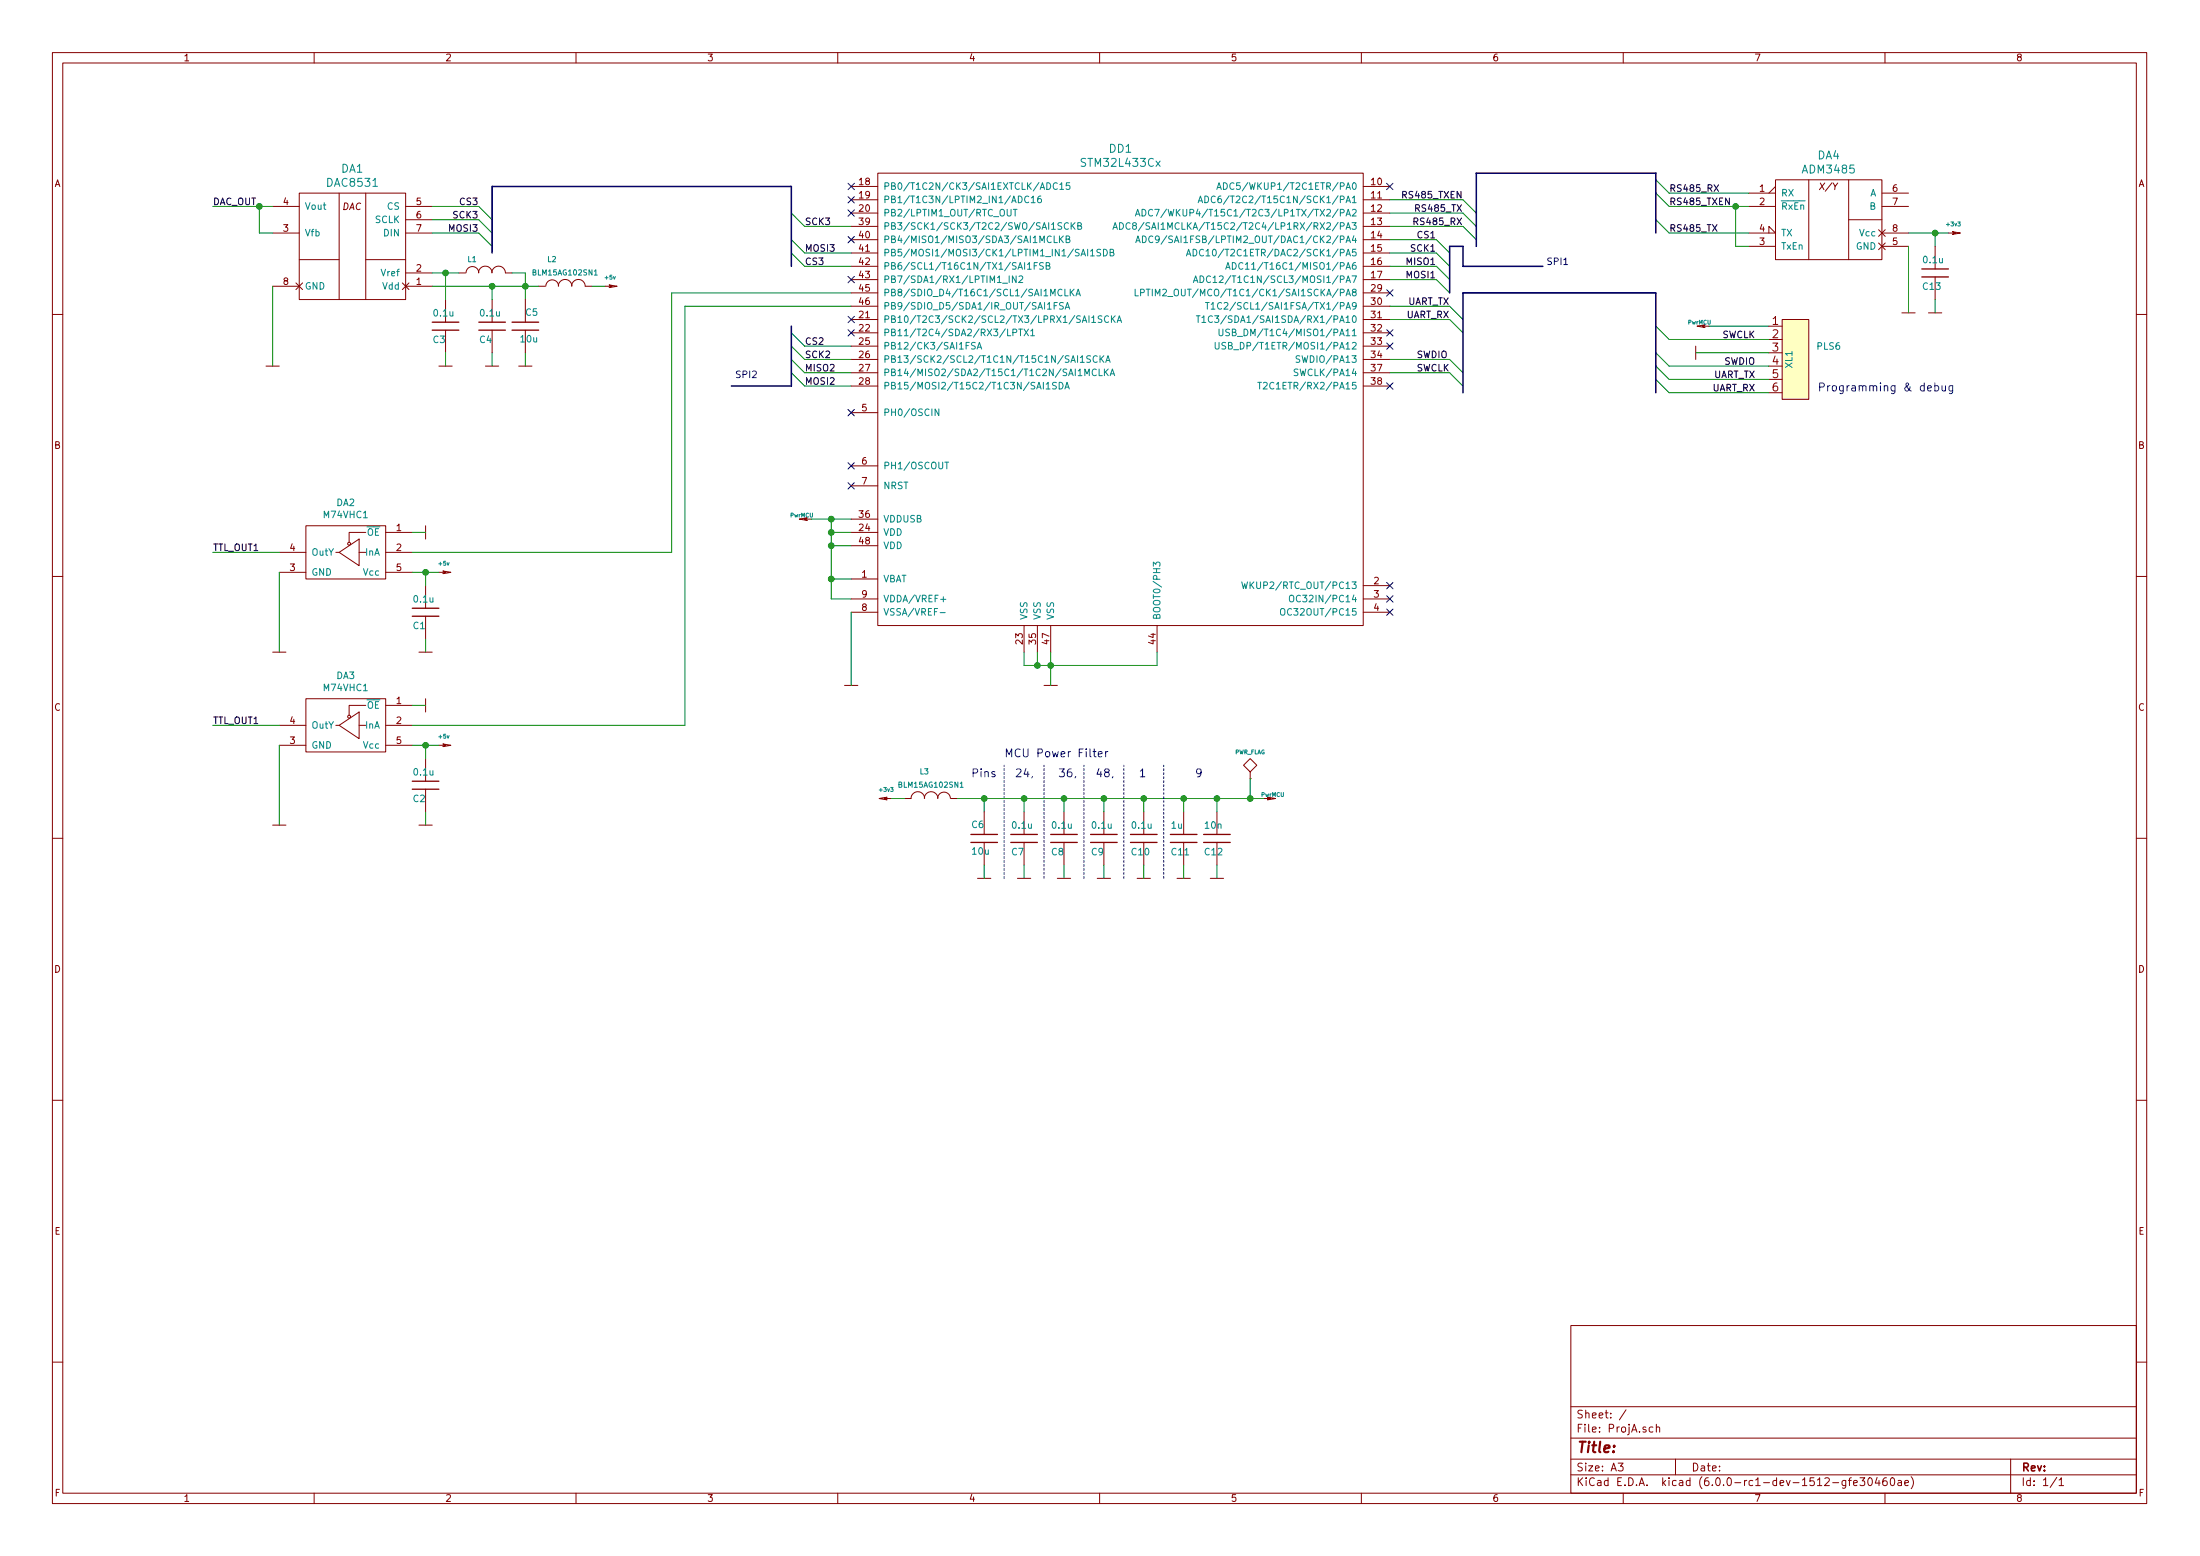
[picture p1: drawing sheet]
EESchema Schematic File Version 4
LIBS:ProjA-cache
EELAYER 29 0
EELAYER END
$Descr A3 16535 11693
encoding utf-8
Sheet 1 1
Title ""
Date ""
Rev ""
Comp ""
Comment1 ""
Comment2 ""
Comment3 ""
Comment4 ""
$EndDescr
$Comp
L power:GND #PWR023
U 1 1
P 8900 6600
F 0 "#PWR023" H 8990 6580 30  0001 C CNN
F 1 "GND" H 8900 6520 30  0001 C CNN
F 2 "" H 8900 6600 60  0001 C CNN
F 3 "" H 8900 6600 60  0001 C CNN
	1    8900 6600
	1    0    0    -1  
$EndComp
$Comp
L power:GND #PWR022
U 1 1
P 8600 6600
F 0 "#PWR022" H 8690 6580 30  0001 C CNN
F 1 "GND" H 8600 6520 30  0001 C CNN
F 2 "" H 8600 6600 60  0001 C CNN
F 3 "" H 8600 6600 60  0001 C CNN
	1    8600 6600
	1    0    0    -1  
$EndComp
$Comp
L power:GND #PWR021
U 1 1
P 8300 6600
F 0 "#PWR021" H 8390 6580 30  0001 C CNN
F 1 "GND" H 8300 6520 30  0001 C CNN
F 2 "" H 8300 6600 60  0001 C CNN
F 3 "" H 8300 6600 60  0001 C CNN
	1    8300 6600
	1    0    0    -1  
$EndComp
$Comp
L power:GND #PWR018
U 1 1
P 7700 6600
F 0 "#PWR018" H 7790 6580 30  0001 C CNN
F 1 "GND" H 7700 6520 30  0001 C CNN
F 2 "" H 7700 6600 60  0001 C CNN
F 3 "" H 7700 6600 60  0001 C CNN
	1    7700 6600
	1    0    0    -1  
$EndComp
$Comp
L Tittar_kl:C C7
U 1 1
P 7700 6300
F 0 "C7" H 7600 6200 50  0000 L CNN
F 1 "0.1u" H 7600 6400 50  0000 L CNN
F 2 "Capacitors:CAP_0603" V 7800 6150 28  0001 C BNN
F 3 "" H 7700 6300 60  0001 C CNN
	1    7700 6300
	1    0    0    -1  
$EndComp
$Comp
L Tittar_kl:C C9
U 1 1
P 8300 6300
F 0 "C9" H 8200 6200 50  0000 L CNN
F 1 "0.1u" H 8200 6400 50  0000 L CNN
F 2 "Capacitors:CAP_0603" V 8400 6150 28  0001 C BNN
F 3 "" H 8300 6300 60  0001 C CNN
	1    8300 6300
	1    0    0    -1  
$EndComp
$Comp
L Tittar_kl:C C11
U 1 1
P 8900 6300
F 0 "C11" H 8800 6200 50  0000 L CNN
F 1 "1u" H 8800 6400 50  0000 L CNN
F 2 "Capacitors:CAP_0603" V 9000 6150 28  0001 C BNN
F 3 "" H 8900 6300 60  0001 C CNN
	1    8900 6300
	1    0    0    -1  
$EndComp
$Comp
L Tittar_kl:C C10
U 1 1
P 8600 6300
F 0 "C10" H 8500 6200 50  0000 L CNN
F 1 "0.1u" H 8500 6400 50  0000 L CNN
F 2 "Capacitors:CAP_0603" V 8700 6150 28  0001 C BNN
F 3 "" H 8600 6300 60  0001 C CNN
	1    8600 6300
	1    0    0    -1  
$EndComp
$Comp
L power:GND #PWR017
U 1 1
P 7400 6600
F 0 "#PWR017" H 7490 6580 30  0001 C CNN
F 1 "GND" H 7400 6520 30  0001 C CNN
F 2 "" H 7400 6600 60  0001 C CNN
F 3 "" H 7400 6600 60  0001 C CNN
	1    7400 6600
	1    0    0    -1  
$EndComp
$Comp
L power:GND #PWR020
U 1 1
P 8000 6600
F 0 "#PWR020" H 8090 6580 30  0001 C CNN
F 1 "GND" H 8000 6520 30  0001 C CNN
F 2 "" H 8000 6600 60  0001 C CNN
F 3 "" H 8000 6600 60  0001 C CNN
	1    8000 6600
	1    0    0    -1  
$EndComp
$Comp
L Tittar_kl:C C8
U 1 1
P 8000 6300
F 0 "C8" H 7900 6200 50  0000 L CNN
F 1 "0.1u" H 7900 6400 50  0000 L CNN
F 2 "Capacitors:CAP_0603" V 8100 6150 28  0001 C BNN
F 3 "" H 8000 6300 60  0001 C CNN
	1    8000 6300
	1    0    0    -1  
$EndComp
Text Label 10650 2800 0    50   ~ 0
SWCLK
Text Label 10650 2700 0    50   ~ 0
SWDIO
$Comp
L power:GND #PWR019
U 1 1
P 7900 5150
F 0 "#PWR019" H 7990 5130 30  0001 C CNN
F 1 "GND" H 7900 5070 30  0001 C CNN
F 2 "" H 7900 5150 60  0001 C CNN
F 3 "" H 7900 5150 60  0001 C CNN
	1    7900 5150
	1    0    0    -1  
$EndComp
Text Label 10900 2300 2    50   ~ 0
UART_TX
Text Label 10900 2400 2    50   ~ 0
UART_RX
$Comp
L Tittar_kl:L L3
U 1 1
P 7000 6000
F 0 "L3" V 7200 5950 40  0000 C CNN
F 1 "BLM15AG102SN1" V 7100 6000 40  0000 C CNN
F 2 "Inductors:IND_0402" V 7060 6010 40  0001 C CNN
F 3 "" H 7000 6000 60  0000 C CNN
	1    7000 6000
	0    1    -1   0   
$EndComp
Text Notes 7550 5700 0    60   ~ 0
MCU Power Filter
Text Notes 7300 5850 0    60   ~ 0
Pins   24,    36,   48,    1        9
$Comp
L power:PWR_FLAG #FLG01
U 1 1
P 9400 5850
F 0 "#FLG01" H 9400 6120 30  0001 C CNN
F 1 "PWR_FLAG" H 9400 6050 30  0000 C CNN
F 2 "" H 9400 5850 60  0000 C CNN
F 3 "" H 9400 5850 60  0000 C CNN
	1    9400 5850
	1    0    0    -1  
$EndComp
$Comp
L power:PwrMCU #PWR025
U 1 1
P 9500 6000
F 0 "#PWR025" H 9500 6050 30  0001 C CNN
F 1 "PwrMCU" H 9570 6030 30  0000 C CNN
F 2 "" H 9500 6000 60  0000 C CNN
F 3 "" H 9500 6000 60  0000 C CNN
	1    9500 6000
	1    0    0    -1  
$EndComp
$Comp
L power:PwrMCU #PWR014
U 1 1
P 6100 3900
F 0 "#PWR014" H 6100 3950 30  0001 C CNN
F 1 "PwrMCU" H 6170 3930 30  0000 C CNN
F 2 "" H 6100 3900 60  0000 C CNN
F 3 "" H 6100 3900 60  0000 C CNN
	1    6100 3900
	-1   0    0    -1  
$EndComp
Connection ~ 9400 6000
Wire Wire Line
	9400 6000 9400 5850
Wire Notes Line
	8150 6600 8150 5750
Wire Notes Line
	7850 6600 7850 5750
Wire Notes Line
	7550 6600 7550 5750
Wire Notes Line
	8450 6600 8450 5750
Connection ~ 8600 6000
Wire Wire Line
	8600 6100 8600 6000
Connection ~ 8300 6000
Wire Wire Line
	8300 6100 8300 6000
Connection ~ 8000 6000
Wire Wire Line
	8000 6100 8000 6000
Connection ~ 7700 6000
Wire Wire Line
	7700 6100 7700 6000
Connection ~ 7400 6000
Wire Wire Line
	7400 6100 7400 6000
Wire Wire Line
	7200 6000 7400 6000
Wire Wire Line
	6700 6000 6800 6000
Connection ~ 7800 5000
Wire Wire Line
	7800 4900 7800 5000
Connection ~ 7900 5000
Wire Wire Line
	7700 5000 7800 5000
Wire Wire Line
	7700 4900 7700 5000
Wire Wire Line
	7900 5150 7900 5000
Wire Wire Line
	8000 6500 8000 6600
Wire Wire Line
	7400 6500 7400 6600
Wire Wire Line
	8600 6500 8600 6600
Wire Wire Line
	8300 6500 8300 6600
Wire Wire Line
	7700 6500 7700 6600
Wire Wire Line
	8900 6500 8900 6600
Text Notes 14700 2950 2    60   ~ 0
Programming & debug
$Comp
L power:GND #PWR026
U 1 1
P 12750 2650
F 0 "#PWR026" H 12840 2630 30  0001 C CNN
F 1 "GND" H 12750 2570 30  0001 C CNN
F 2 "" H 12750 2650 60  0001 C CNN
F 3 "" H 12750 2650 60  0001 C CNN
	1    12750 2650
	0    -1   1    0   
$EndComp
Text Label 13200 2550 2    50   ~ 0
SWCLK
Text Label 13200 2750 2    50   ~ 0
SWDIO
Text Label 13200 2850 2    50   ~ 0
UART_TX
Text Label 13200 2950 2    50   ~ 0
UART_RX
$Comp
L power:PwrMCU #PWR027
U 1 1
P 12850 2450
F 0 "#PWR027" H 12850 2500 30  0001 C CNN
F 1 "PwrMCU" H 12920 2480 30  0000 C CNN
F 2 "" H 12850 2450 60  0000 C CNN
F 3 "" H 12850 2450 60  0000 C CNN
	1    12850 2450
	-1   0    0    -1  
$EndComp
Wire Wire Line
	13300 2450 12850 2450
$Comp
L Connectors_kl:CONN_6 XL1
U 1 1
P 13500 2700
F 0 "XL1" V 13450 2700 50  0000 C CNN
F 1 "PLS6" H 13750 2800 50  0000 C CNN
F 2 "Connectors:PLS-6-NoHole" H 13500 2700 60  0001 C CNN
F 3 "" H 13500 2700 60  0000 C CNN
F 4 "6" V 13500 2700 60  0001 C CNN "SolderPointsDIP"
	1    13500 2700
	1    0    0    -1  
$EndComp
Wire Wire Line
	13300 2650 12750 2650
$Comp
L Tittar_kl:C C6
U 1 1
P 7400 6300
F 0 "C6" H 7300 6200 50  0000 L CNN
F 1 "10u" H 7300 6400 50  0000 L CNN
F 2 "Capacitors:CAP_0603" V 7500 6150 28  0001 C BNN
F 3 "" H 7300 6200 60  0001 C CNN
F 4 "2.5" H 7400 6300 60  0001 C CNN "Price"
F 5 "2" H 7500 6400 60  0001 C CNN "SolderPoints"
F 6 "CL10A106MQ8NNNC" H 7400 6300 60  0001 C CNN "PN"
F 7 "https://www.terraelectronica.ru/catalog.php?ID=1155&search=cl10a106mq8nnnc" H 7400 6300 60  0001 C CNN "URL"
	1    7400 6300
	1    0    0    1   
$EndComp
NoConn ~ 6400 3650
NoConn ~ 10450 4500
Wire Wire Line
	9400 6000 9500 6000
Wire Wire Line
	8300 6000 8600 6000
Wire Wire Line
	8000 6000 8300 6000
Wire Wire Line
	7700 6000 8000 6000
Wire Wire Line
	7400 6000 7700 6000
Wire Wire Line
	7800 5000 7900 5000
Wire Wire Line
	7900 5000 7900 4900
$Comp
L power:GND #PWR024
U 1 1
P 9150 6600
F 0 "#PWR024" H 9240 6580 30  0001 C CNN
F 1 "GND" H 9150 6520 30  0001 C CNN
F 2 "" H 9150 6600 60  0001 C CNN
F 3 "" H 9150 6600 60  0001 C CNN
	1    9150 6600
	1    0    0    -1  
$EndComp
$Comp
L Tittar_kl:C C12
U 1 1
P 9150 6300
F 0 "C12" H 9050 6200 50  0000 L CNN
F 1 "10n" H 9050 6400 50  0000 L CNN
F 2 "Capacitors:CAP_0603" V 9250 6150 28  0001 C BNN
F 3 "" H 9150 6300 60  0001 C CNN
	1    9150 6300
	1    0    0    -1  
$EndComp
Wire Wire Line
	9150 6500 9150 6600
Wire Wire Line
	10900 2300 10450 2300
Wire Wire Line
	10450 2400 10900 2400
$Comp
L st_kl:STM32L433Cx DD1
U 1 1
P 8400 2650
F 0 "DD1" H 8425 4187 60  0000 C CNN
F 1 "STM32L433Cx" H 8425 4081 60  0000 C CNN
F 2 "LQFP_TQFP:LQFP48" H 8300 4425 60  0001 C CNN
F 3 "" H 8400 2650 60  0000 C CNN
F 4 "48" H 8050 4300 60  0001 C CNN "SolderPoints"
F 5 "290" H 8150 4400 60  0001 C CNN "Price"
F 6 "STM32L433CCT6" H 8250 4500 60  0001 C CNN "PN"
	1    8400 2650
	1    0    0    -1  
$EndComp
Wire Wire Line
	8700 5000 8700 4900
Wire Wire Line
	7900 5000 8700 5000
$Comp
L power:GND #PWR015
U 1 1
P 6400 5150
F 0 "#PWR015" H 6490 5130 30  0001 C CNN
F 1 "GND" H 6400 5070 30  0001 C CNN
F 2 "" H 6400 5150 60  0001 C CNN
F 3 "" H 6400 5150 60  0001 C CNN
	1    6400 5150
	1    0    0    -1  
$EndComp
Wire Wire Line
	6400 5150 6400 4600
Wire Wire Line
	6100 3900 6250 3900
Wire Wire Line
	6400 4350 6250 4350
Wire Wire Line
	6250 4350 6250 4100
Connection ~ 6250 3900
Wire Wire Line
	6250 3900 6400 3900
Wire Wire Line
	6400 4000 6250 4000
Connection ~ 6250 4000
Wire Wire Line
	6250 4000 6250 3900
Wire Wire Line
	6400 4100 6250 4100
Connection ~ 6250 4100
Wire Wire Line
	6250 4100 6250 4000
$Comp
L power:+3v3 #PWR016
U 1 1
P 6700 6000
F 0 "#PWR016" H 6700 5960 30  0001 C CNN
F 1 "+3v3" H 6737 6068 30  0000 C CNN
F 2 "" H 6700 6000 60  0000 C CNN
F 3 "" H 6700 6000 60  0000 C CNN
	1    6700 6000
	-1   0    0    -1  
$EndComp
Wire Wire Line
	6250 4350 6250 4500
Wire Wire Line
	6250 4500 6400 4500
Connection ~ 6250 4350
Wire Wire Line
	8600 6000 8900 6000
Wire Wire Line
	8900 6100 8900 6000
Connection ~ 8900 6000
Wire Wire Line
	8900 6000 9150 6000
Wire Wire Line
	9150 6100 9150 6000
Connection ~ 9150 6000
Wire Wire Line
	9150 6000 9400 6000
Wire Notes Line
	8750 6600 8750 5750
NoConn ~ 6400 3100
NoConn ~ 6400 3500
$Comp
L Interface_kl:RS485Half DA4
U 1 1
P 13700 1650
F 0 "DA4" H 13750 2137 60  0000 C CNN
F 1 "ADM3485" H 13750 2031 60  0000 C CNN
F 2 "" H 13700 1650 60  0000 C CNN
F 3 "" H 13700 1650 60  0000 C CNN
	1    13700 1650
	1    0    0    -1  
$EndComp
$Comp
L power:+3v3 #PWR030
U 1 1
P 14650 1750
F 0 "#PWR030" H 14650 1710 30  0001 C CNN
F 1 "+3v3" H 14687 1818 30  0000 C CNN
F 2 "" H 14650 1750 60  0000 C CNN
F 3 "" H 14650 1750 60  0000 C CNN
	1    14650 1750
	1    0    0    -1  
$EndComp
$Comp
L power:GND #PWR029
U 1 1
P 14550 2350
F 0 "#PWR029" H 14640 2330 30  0001 C CNN
F 1 "GND" H 14550 2270 30  0001 C CNN
F 2 "" H 14550 2350 60  0001 C CNN
F 3 "" H 14550 2350 60  0001 C CNN
	1    14550 2350
	1    0    0    -1  
$EndComp
$Comp
L Tittar_kl:C C13
U 1 1
P 14550 2050
F 0 "C13" H 14450 1950 50  0000 L CNN
F 1 "0.1u" H 14450 2150 50  0000 L CNN
F 2 "Capacitors:CAP_0603" V 14650 1900 28  0001 C BNN
F 3 "" H 14550 2050 60  0001 C CNN
	1    14550 2050
	1    0    0    -1  
$EndComp
Wire Wire Line
	14550 2250 14550 2350
$Comp
L power:GND #PWR028
U 1 1
P 14350 2350
F 0 "#PWR028" H 14440 2330 30  0001 C CNN
F 1 "GND" H 14350 2270 30  0001 C CNN
F 2 "" H 14350 2350 60  0001 C CNN
F 3 "" H 14350 2350 60  0001 C CNN
	1    14350 2350
	1    0    0    -1  
$EndComp
Wire Wire Line
	14350 1750 14550 1750
Wire Wire Line
	14350 1850 14350 2350
Wire Wire Line
	14550 1850 14550 1750
Connection ~ 14550 1750
Wire Wire Line
	14550 1750 14650 1750
Wire Wire Line
	13150 1850 13050 1850
Wire Wire Line
	13050 1850 13050 1550
Wire Wire Line
	13050 1550 13150 1550
Wire Wire Line
	13050 1550 12550 1550
Connection ~ 13050 1550
Text Label 12550 1550 0    50   ~ 0
RS485_TXEN
Text Label 11000 1500 2    50   ~ 0
RS485_TXEN
Wire Wire Line
	10450 1500 11000 1500
Text Label 12550 1450 0    50   ~ 0
RS485_RX
Text Label 12550 1750 0    50   ~ 0
RS485_TX
Wire Wire Line
	12550 1450 13150 1450
Wire Wire Line
	12550 1750 13150 1750
Text Label 11000 1700 2    50   ~ 0
RS485_RX
Text Label 11000 1600 2    50   ~ 0
RS485_TX
Wire Wire Line
	10450 1600 11000 1600
Wire Wire Line
	10450 1700 11000 1700
Entry Wire Line
	11000 1700 11100 1800
Entry Wire Line
	11000 1600 11100 1700
Entry Wire Line
	11000 1500 11100 1600
Entry Wire Line
	12450 1350 12550 1450
Entry Wire Line
	12450 1450 12550 1550
Entry Wire Line
	12450 1650 12550 1750
Wire Bus Line
	11100 1300 12450 1300
Entry Wire Line
	10900 2300 11000 2400
Entry Wire Line
	10900 2400 11000 2500
Entry Wire Line
	10900 2700 11000 2800
Entry Wire Line
	10900 2800 11000 2900
Entry Wire Line
	12450 2850 12550 2950
Entry Wire Line
	12450 2750 12550 2850
Entry Wire Line
	12450 2650 12550 2750
Entry Wire Line
	12450 2450 12550 2550
Wire Wire Line
	12550 2950 13300 2950
Wire Wire Line
	12550 2850 13300 2850
Wire Wire Line
	12550 2750 13300 2750
Wire Wire Line
	12550 2550 13300 2550
Wire Wire Line
	10450 2700 10900 2700
Wire Wire Line
	10450 2800 10900 2800
Wire Bus Line
	12450 2200 11000 2200
$Comp
L dac:DAC8531 DA1
U 1 1
P 2650 2000
F 0 "DA1" H 2650 2737 60  0000 C CNN
F 1 "DAC8531" H 2650 2631 60  0000 C CNN
F 2 "" H 2650 2000 50  0001 C CNN
F 3 "" H 2650 2000 50  0001 C CNN
	1    2650 2000
	-1   0    0    -1  
$EndComp
$Comp
L power:GND #PWR012
U 1 1
P 3950 2750
F 0 "#PWR012" H 4040 2730 30  0001 C CNN
F 1 "GND" H 3950 2670 30  0001 C CNN
F 2 "" H 3950 2750 60  0001 C CNN
F 3 "" H 3950 2750 60  0001 C CNN
	1    3950 2750
	-1   0    0    -1  
$EndComp
$Comp
L Tittar_kl:L L2
U 1 1
P 4250 2150
F 0 "L2" V 4450 2250 40  0000 C CNN
F 1 "BLM15AG102SN1" V 4350 2150 40  0000 C CNN
F 2 "Inductors:IND_0402" V 4310 2160 40  0001 C CNN
F 3 "" H 4250 2150 60  0000 C CNN
	1    4250 2150
	0    -1   -1   0   
$EndComp
Connection ~ 3950 2150
Wire Wire Line
	3950 2250 3950 2150
Wire Wire Line
	4050 2150 3950 2150
Wire Wire Line
	4550 2150 4450 2150
Wire Wire Line
	3950 2650 3950 2750
$Comp
L Tittar_kl:C C5
U 1 1
P 3950 2450
F 0 "C5" H 3850 2350 50  0000 L CNN
F 1 "10u" H 3850 2550 50  0000 L CNN
F 2 "Capacitors:CAP_0603" V 4050 2300 28  0001 C BNN
F 3 "" H 3850 2350 60  0001 C CNN
F 4 "2.5" H 3950 2450 60  0001 C CNN "Price"
F 5 "2" H 4050 2550 60  0001 C CNN "SolderPoints"
F 6 "CL10A106MQ8NNNC" H 3950 2450 60  0001 C CNN "PN"
F 7 "https://www.terraelectronica.ru/catalog.php?ID=1155&search=cl10a106mq8nnnc" H 3950 2450 60  0001 C CNN "URL"
	1    3950 2450
	-1   0    0    1   
$EndComp
Wire Wire Line
	3950 2150 3700 2150
$Comp
L power:+5v #PWR013
U 1 1
P 4550 2150
F 0 "#PWR013" H 4550 2110 30  0001 C CNN
F 1 "+5v" H 4587 2218 30  0000 C CNN
F 2 "" H 4550 2150 60  0000 C CNN
F 3 "" H 4550 2150 60  0000 C CNN
	1    4550 2150
	1    0    0    -1  
$EndComp
$Comp
L Tittar_kl:L L1
U 1 1
P 3650 2050
F 0 "L1" V 3750 2150 40  0000 C CNN
F 1 "BLM15AG102SN1" V 3750 2050 40  0001 C CNN
F 2 "Inductors:IND_0402" V 3710 2060 40  0001 C CNN
F 3 "" H 3650 2050 60  0000 C CNN
	1    3650 2050
	0    -1   -1   0   
$EndComp
$Comp
L power:GND #PWR011
U 1 1
P 3700 2750
F 0 "#PWR011" H 3790 2730 30  0001 C CNN
F 1 "GND" H 3700 2670 30  0001 C CNN
F 2 "" H 3700 2750 60  0001 C CNN
F 3 "" H 3700 2750 60  0001 C CNN
	1    3700 2750
	1    0    0    -1  
$EndComp
$Comp
L Tittar_kl:C C4
U 1 1
P 3700 2450
F 0 "C4" H 3600 2350 50  0000 L CNN
F 1 "0.1u" H 3600 2550 50  0000 L CNN
F 2 "Capacitors:CAP_0603" V 3800 2300 28  0001 C BNN
F 3 "" H 3700 2450 60  0001 C CNN
	1    3700 2450
	1    0    0    -1  
$EndComp
Wire Wire Line
	3700 2650 3700 2750
Wire Wire Line
	3700 2250 3700 2150
Connection ~ 3700 2150
$Comp
L power:GND #PWR010
U 1 1
P 3350 2750
F 0 "#PWR010" H 3440 2730 30  0001 C CNN
F 1 "GND" H 3350 2670 30  0001 C CNN
F 2 "" H 3350 2750 60  0001 C CNN
F 3 "" H 3350 2750 60  0001 C CNN
	1    3350 2750
	1    0    0    -1  
$EndComp
$Comp
L Tittar_kl:C C3
U 1 1
P 3350 2450
F 0 "C3" H 3250 2350 50  0000 L CNN
F 1 "0.1u" H 3250 2550 50  0000 L CNN
F 2 "Capacitors:CAP_0603" V 3450 2300 28  0001 C BNN
F 3 "" H 3350 2450 60  0001 C CNN
	1    3350 2450
	1    0    0    -1  
$EndComp
Wire Wire Line
	3350 2650 3350 2750
Wire Wire Line
	3250 2150 3700 2150
Wire Wire Line
	3250 2050 3350 2050
Wire Wire Line
	3350 2050 3350 2250
Connection ~ 3350 2050
Wire Wire Line
	3350 2050 3450 2050
Wire Wire Line
	3850 2050 3950 2050
Wire Wire Line
	3950 2050 3950 2150
Wire Wire Line
	2050 1750 1950 1750
Wire Wire Line
	1950 1750 1950 1550
Wire Wire Line
	1950 1550 2050 1550
$Comp
L power:GND #PWR01
U 1 1
P 2050 2750
F 0 "#PWR01" H 2140 2730 30  0001 C CNN
F 1 "GND" H 2050 2670 30  0001 C CNN
F 2 "" H 2050 2750 60  0001 C CNN
F 3 "" H 2050 2750 60  0001 C CNN
	1    2050 2750
	1    0    0    -1  
$EndComp
Wire Wire Line
	2050 2150 2050 2750
Text Label 1600 1550 0    50   ~ 0
DAC_OUT
Wire Wire Line
	1600 1550 1950 1550
Connection ~ 1950 1550
Text Label 6050 1700 0    50   ~ 0
SCK3
Text Label 6050 1900 0    50   ~ 0
MOSI3
Text Label 6050 2000 0    50   ~ 0
CS3
Wire Wire Line
	6400 1700 6050 1700
Wire Wire Line
	6050 1900 6400 1900
Wire Wire Line
	6400 2000 6050 2000
Text Label 3600 1650 2    50   ~ 0
SCK3
Text Label 3600 1750 2    50   ~ 0
MOSI3
Text Label 3600 1550 2    50   ~ 0
CS3
Wire Wire Line
	3250 1650 3600 1650
Wire Wire Line
	3600 1750 3250 1750
Wire Wire Line
	3250 1550 3600 1550
Entry Wire Line
	3600 1550 3700 1650
Entry Wire Line
	3600 1650 3700 1750
Entry Wire Line
	3600 1750 3700 1850
Entry Wire Line
	5950 1600 6050 1700
Entry Wire Line
	5950 1800 6050 1900
Entry Wire Line
	5950 1900 6050 2000
Wire Bus Line
	3700 1400 5950 1400
Text Label 10800 1900 2    50   ~ 0
SCK1
Text Label 10800 2000 2    50   ~ 0
MISO1
Text Label 10800 2100 2    50   ~ 0
MOSI1
Text Label 10800 1800 2    50   ~ 0
CS1
Wire Wire Line
	10800 1800 10450 1800
Wire Wire Line
	10450 1900 10800 1900
Wire Wire Line
	10800 2000 10450 2000
Wire Wire Line
	10450 2100 10800 2100
Entry Wire Line
	10800 1800 10900 1900
Entry Wire Line
	10800 1900 10900 2000
Entry Wire Line
	10800 2000 10900 2100
Entry Wire Line
	10800 2100 10900 2200
Wire Bus Line
	10900 1850 11000 1850
Wire Bus Line
	11000 1850 11000 2000
Wire Bus Line
	11000 2000 11600 2000
Text Notes 11800 2000 2    50   ~ 0
SPI1
Text Label 6050 2700 0    50   ~ 0
SCK2
Text Label 6050 2800 0    50   ~ 0
MISO2
Text Label 6050 2900 0    50   ~ 0
MOSI2
Text Label 6050 2600 0    50   ~ 0
CS2
Wire Wire Line
	6050 2600 6400 2600
Wire Wire Line
	6400 2700 6050 2700
Wire Wire Line
	6050 2800 6400 2800
Wire Wire Line
	6400 2900 6050 2900
Entry Wire Line
	5950 2500 6050 2600
Entry Wire Line
	5950 2600 6050 2700
Entry Wire Line
	5950 2700 6050 2800
Entry Wire Line
	5950 2800 6050 2900
Wire Bus Line
	5950 2900 5500 2900
Text Notes 5700 2850 2    50   ~ 0
SPI2
$Comp
L standard_logic:1xBUF_W3STATE DA2
U 1 1
P 2650 4150
F 0 "DA2" H 2700 4525 50  0000 C CNN
F 1 "M74VHC1" H 2700 4434 50  0000 C CNN
F 2 "SOT:SOT23-5" H 2325 4300 60  0001 C CNN
F 3 "" H 2650 4150 60  0000 C CNN
F 4 "M74VHC1GT125DT1G" H 2525 4500 60  0001 C CNN "PN"
F 5 "https://www.terraelectronica.ru/search?text=M74VHC1GT125DT1G" H 2625 4600 60  0001 C CNN "URL"
F 6 "5.5" H 2725 4700 60  0001 C CNN "Price"
F 7 "5" H 2825 4800 60  0001 C CNN "SolderPoints"
	1    2650 4150
	-1   0    0    -1  
$EndComp
$Comp
L power:+5v #PWR08
U 1 1
P 3300 4300
F 0 "#PWR08" H 3300 4260 30  0001 C CNN
F 1 "+5v" H 3337 4368 30  0000 C CNN
F 2 "" H 3300 4300 60  0000 C CNN
F 3 "" H 3300 4300 60  0000 C CNN
	1    3300 4300
	1    0    0    -1  
$EndComp
$Comp
L power:GND #PWR05
U 1 1
P 3200 4900
F 0 "#PWR05" H 3290 4880 30  0001 C CNN
F 1 "GND" H 3200 4820 30  0001 C CNN
F 2 "" H 3200 4900 60  0001 C CNN
F 3 "" H 3200 4900 60  0001 C CNN
	1    3200 4900
	1    0    0    -1  
$EndComp
$Comp
L Tittar_kl:C C1
U 1 1
P 3200 4600
F 0 "C1" H 3100 4500 50  0000 L CNN
F 1 "0.1u" H 3100 4700 50  0000 L CNN
F 2 "Capacitors:CAP_0603" V 3300 4450 28  0001 C BNN
F 3 "" H 3200 4600 60  0001 C CNN
	1    3200 4600
	1    0    0    -1  
$EndComp
Wire Wire Line
	3200 4800 3200 4900
Wire Wire Line
	3100 4300 3200 4300
Wire Wire Line
	3200 4400 3200 4300
Connection ~ 3200 4300
Wire Wire Line
	3200 4300 3300 4300
Wire Wire Line
	6400 2200 5050 2200
Wire Wire Line
	5050 2200 5050 4150
Wire Wire Line
	5050 4150 3100 4150
$Comp
L power:GND #PWR04
U 1 1
P 3200 4000
F 0 "#PWR04" H 3290 3980 30  0001 C CNN
F 1 "GND" H 3200 3920 30  0001 C CNN
F 2 "" H 3200 4000 60  0001 C CNN
F 3 "" H 3200 4000 60  0001 C CNN
	1    3200 4000
	0    -1   -1   0   
$EndComp
Wire Wire Line
	3100 4000 3200 4000
$Comp
L power:GND #PWR02
U 1 1
P 2100 4900
F 0 "#PWR02" H 2190 4880 30  0001 C CNN
F 1 "GND" H 2100 4820 30  0001 C CNN
F 2 "" H 2100 4900 60  0001 C CNN
F 3 "" H 2100 4900 60  0001 C CNN
	1    2100 4900
	1    0    0    -1  
$EndComp
Wire Wire Line
	2100 4300 2100 4900
Text Label 1600 4150 0    50   ~ 0
TTL_OUT1
Wire Wire Line
	1600 4150 2100 4150
$Comp
L standard_logic:1xBUF_W3STATE DA3
U 1 1
P 2650 5450
F 0 "DA3" H 2700 5825 50  0000 C CNN
F 1 "M74VHC1" H 2700 5734 50  0000 C CNN
F 2 "SOT:SOT23-5" H 2325 5600 60  0001 C CNN
F 3 "" H 2650 5450 60  0000 C CNN
F 4 "M74VHC1GT125DT1G" H 2525 5800 60  0001 C CNN "PN"
F 5 "https://www.terraelectronica.ru/search?text=M74VHC1GT125DT1G" H 2625 5900 60  0001 C CNN "URL"
F 6 "5.5" H 2725 6000 60  0001 C CNN "Price"
F 7 "5" H 2825 6100 60  0001 C CNN "SolderPoints"
	1    2650 5450
	-1   0    0    -1  
$EndComp
$Comp
L power:+5v #PWR09
U 1 1
P 3300 5600
F 0 "#PWR09" H 3300 5560 30  0001 C CNN
F 1 "+5v" H 3337 5668 30  0000 C CNN
F 2 "" H 3300 5600 60  0000 C CNN
F 3 "" H 3300 5600 60  0000 C CNN
	1    3300 5600
	1    0    0    -1  
$EndComp
$Comp
L power:GND #PWR07
U 1 1
P 3200 6200
F 0 "#PWR07" H 3290 6180 30  0001 C CNN
F 1 "GND" H 3200 6120 30  0001 C CNN
F 2 "" H 3200 6200 60  0001 C CNN
F 3 "" H 3200 6200 60  0001 C CNN
	1    3200 6200
	1    0    0    -1  
$EndComp
$Comp
L Tittar_kl:C C2
U 1 1
P 3200 5900
F 0 "C2" H 3100 5800 50  0000 L CNN
F 1 "0.1u" H 3100 6000 50  0000 L CNN
F 2 "Capacitors:CAP_0603" V 3300 5750 28  0001 C BNN
F 3 "" H 3200 5900 60  0001 C CNN
	1    3200 5900
	1    0    0    -1  
$EndComp
Wire Wire Line
	3200 6100 3200 6200
Wire Wire Line
	3100 5600 3200 5600
Wire Wire Line
	3200 5700 3200 5600
Connection ~ 3200 5600
Wire Wire Line
	3200 5600 3300 5600
$Comp
L power:GND #PWR06
U 1 1
P 3200 5300
F 0 "#PWR06" H 3290 5280 30  0001 C CNN
F 1 "GND" H 3200 5220 30  0001 C CNN
F 2 "" H 3200 5300 60  0001 C CNN
F 3 "" H 3200 5300 60  0001 C CNN
	1    3200 5300
	0    -1   -1   0   
$EndComp
Wire Wire Line
	3100 5300 3200 5300
$Comp
L power:GND #PWR03
U 1 1
P 2100 6200
F 0 "#PWR03" H 2190 6180 30  0001 C CNN
F 1 "GND" H 2100 6120 30  0001 C CNN
F 2 "" H 2100 6200 60  0001 C CNN
F 3 "" H 2100 6200 60  0001 C CNN
	1    2100 6200
	1    0    0    -1  
$EndComp
Wire Wire Line
	2100 5600 2100 6200
Text Label 1600 5450 0    50   ~ 0
TTL_OUT1
Wire Wire Line
	1600 5450 2100 5450
Wire Wire Line
	6400 2300 5150 2300
Wire Wire Line
	5150 2300 5150 5450
Wire Wire Line
	3100 5450 5150 5450
NoConn ~ 10450 1400
NoConn ~ 10450 2200
NoConn ~ 10450 2500
NoConn ~ 10450 2600
NoConn ~ 10450 2900
NoConn ~ 6400 1400
NoConn ~ 6400 1500
NoConn ~ 6400 1600
NoConn ~ 6400 1800
NoConn ~ 6400 2100
NoConn ~ 6400 2400
NoConn ~ 6400 2500
NoConn ~ 10450 4400
NoConn ~ 10450 4600
Wire Bus Line
	11100 1300 11100 1850
Wire Bus Line
	12450 1300 12450 1750
Wire Bus Line
	11000 2200 11000 2950
Wire Bus Line
	5950 1400 5950 2000
Wire Bus Line
	3700 1400 3700 1900
Wire Bus Line
	10900 1850 10900 2200
Wire Bus Line
	5950 2450 5950 2900
Wire Bus Line
	12450 2200 12450 2950
$EndSCHEMATC
